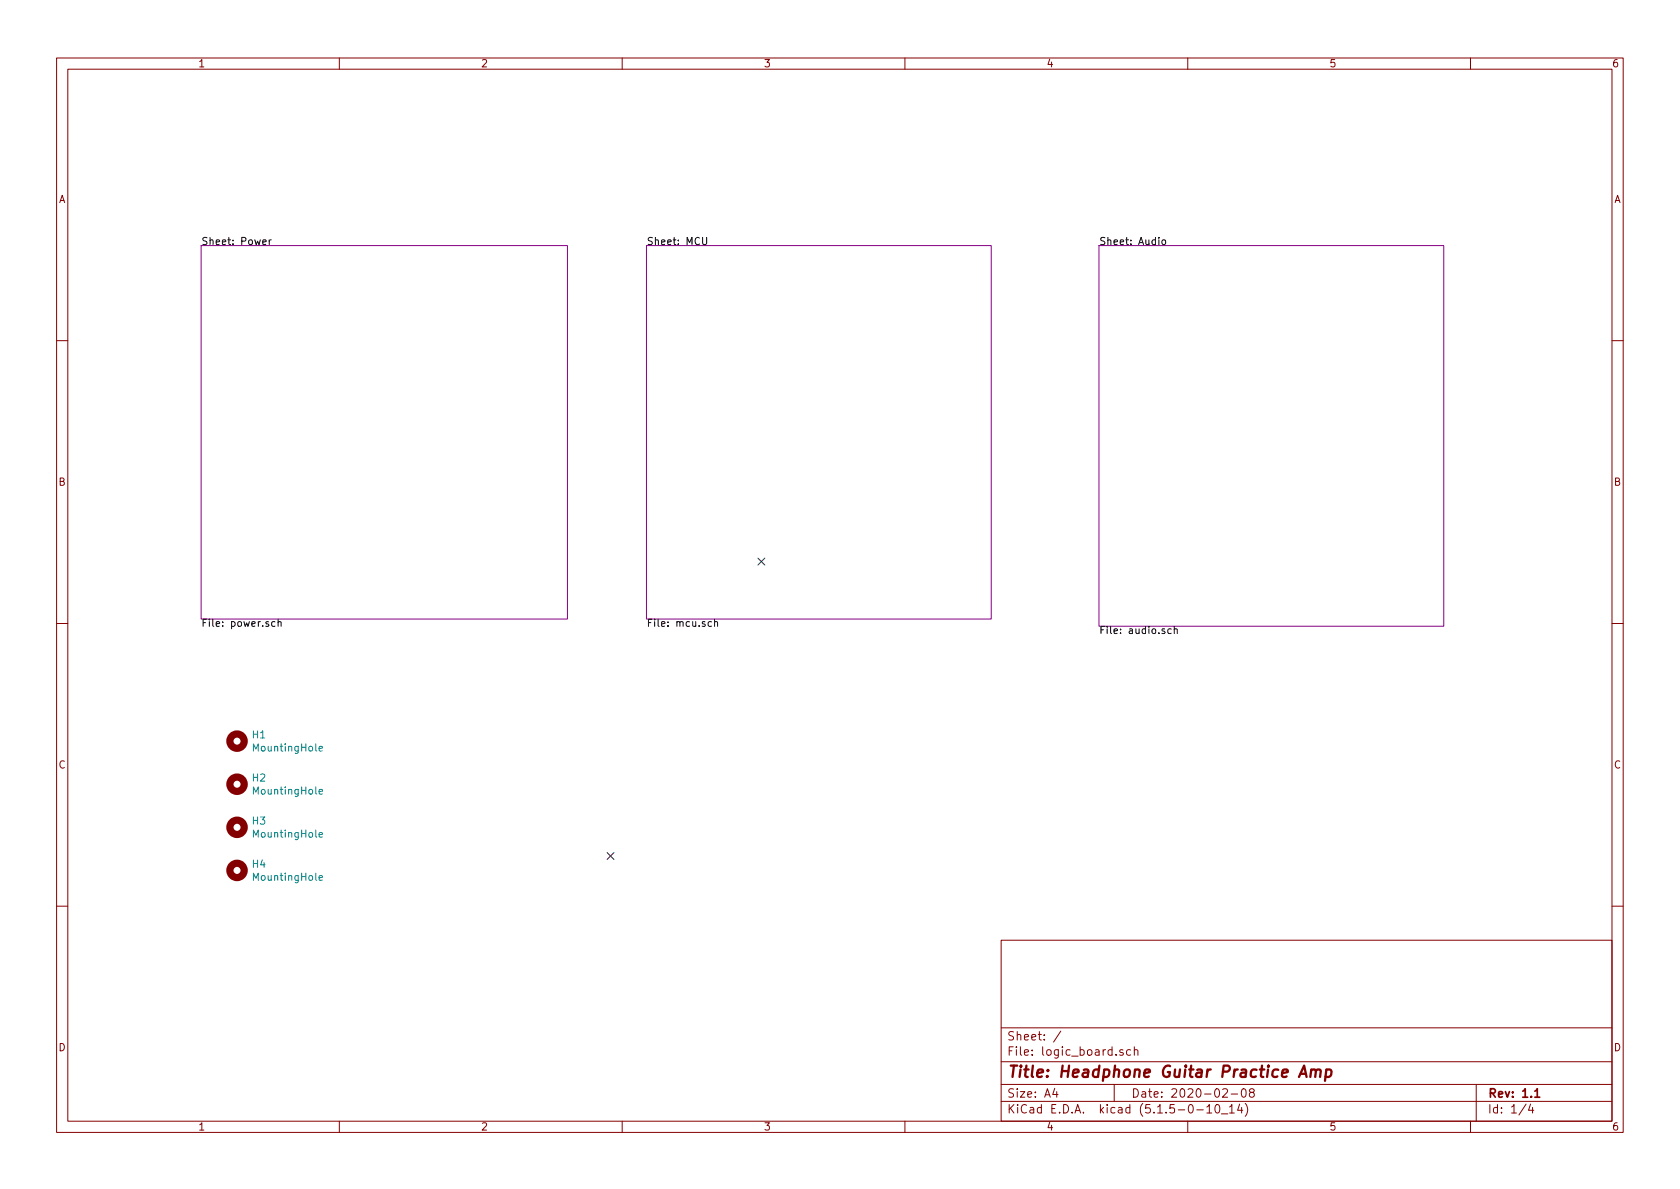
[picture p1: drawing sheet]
<svg xmlns="http://www.w3.org/2000/svg" width="297mm" height="210mm" viewBox="0 0 297 210" stroke-linecap="round" stroke-linejoin="round" font-family="sans-serif">
<g fill="none" stroke="#840000" stroke-width=".18">
<path d="M10 10.3h277v189.9h-277zM12 12.2h273v186.1h-273zM60 10.3v1.9M110 10.3v1.9M160 10.3v1.9M210 10.3v1.9M260 10.3v1.9M10 60.2h2M285 60.2h2M10 110.3h2M285 110.3h2M10 160.2h2"/>
<path d="M177 166.3h108v32h-108zM285 160.2h2M60 198.3v1.9M110 198.3v1.9M160 198.3v1.9M177 194.8h108M177 191.8h108M177 187.8h108M177 181.8h108M186.5 192.5l-.4 1h1M186.8 193v1M187.6 182.3l-1.3 2"/>
<path d="M197 191.8v3M198.6 185.7a.37 .37 0 0 0-.6 .1v.2l.6 .2v.1l-.2 .3-.4-.1M199.9 185.7l-.4-.1-.3 .3 .1 .6 .2 .1 .4-.1M200.6 185.7a.37 .37 0 0 1 .6 .1v.8M200.6 185.1v1.5M210 198.3v1.9M211.6 196.3h1.2M213.4 195.8l.4-.5v1.5M213.4 196.8h.8M215 195.4l.3-.1a.94 .94 0 0 1 0 1.5 .8 .8 0 0 1-.6-.6 .8 .8 0 0 1 .3-.8zM216 197h1.1M216.2 192.7l.2-.2h.4l.2 .5-.9 1h.9"/>
<path d="M217.4 195.8l.4-.5v1.5M217.4 196.8h.8M217.7 193.5h1.1M219.2 195.2l-.4 1.1h.9M219.5 195.8v1M219.6 192.7l.4-.2a.94 .94 0 0 1 0 1.5 .82 .82 0 0 1-.4-1.3zM220.2 195.1a1.71 1.71 0 0 1 0 2.3M221.2 193.2l-.3-.3 .1-.2 .2-.2 .4 .1 .2 .2-.1 .2-.6 .2a.48 .48 0 0 0-.1 .7l.2 .1 .5-.1a.48 .48 0 0 0-.1-.7h-.1M260 198.3v1.9M261 191.8v6.5M269.8 195.2l-1.2 2M270.6 195.2l-.3 1.1h.9"/>
<path d="M271 195.8v1"/>
</g>
<path d="M271.4 193l.4-.5v1.5M271.4 194h.8" fill="none" stroke="#840000" stroke-width=".3"/>
<path d="M229.7 190.4l.9-2 .4 2M229.9 189.9h1M231.8 189.3a.5 .5 0 0 1 .9 .1l-.2 1M231.9 189.1l-.2 1.3M232.7 189.4a.47 .47 0 0 1 .4-.3 .47 .47 0 0 1 .4 .3l-.1 1M234.5 189.2h.8l.1 .3v.6a.66 .66 0 0 1-1 .2M234.5 189.1l-.2 2" fill="none" stroke="#840000" stroke-width=".41"/>
<path d="M35.6 43.4h64.7v66.1h-64.7zM114.3 43.4h61v66.1h-61zM194.3 43.4h61v67.3h-61z" fill="none" stroke="#840084" stroke-width=".18"/>
<g fill="none" stroke="#000" stroke-width=".18">
<path d="M46.5 42.8l.6-.1-.1-.2-.4-.1-.1 .2v.6h.5M47.6 42.4v.9M48 42.4l-.4 .2M124.2 42v1l.3 .3h.2l.2-.3v-1M205.6 42.5l.3-.1 .1 .1v.7l-.3 .1-.3-.3zM48.6 110l-.3-.1-.3 .3 .1 .5h.5M49.2 110.1l.2-.2 .3 .1v.8M49.2 109.5v1.3M125.8 110l-.4-.1-.2 .3 .1 .5h.5M126.3 110.1l.2-.2 .3 .1 .1 .8M126.3 109.5v1.3M207.1 111.2h-.4l-.2 .2 .1 .6h.5"/>
<path d="M207.6 111.3l.2-.1h.3l.1 .8M207.6 110.8v1.2"/>
</g>
<g fill="none" stroke="#840000" stroke-width="1.3">
<circle cx="41.9" cy="131.1" r="1.27"/>
<circle cx="41.9" cy="138.7" r="1.27"/>
<circle cx="41.9" cy="146.3" r="1.27"/>
<circle cx="41.9" cy="153.9" r="1.27"/>
</g>
<path d="M56.4 132.4l.6-.1v-.3h-.4l-.2 .2 .1 .6h.5M56.4 140l.6-.1v-.3h-.4l-.2 .2 .1 .6h.5M56.4 147.6l.6-.1v-.2l-.4-.1-.2 .2 .1 .6h.5M56.4 155.2l.6-.1v-.2l-.4-.1-.2 .2 .1 .6h.5" fill="none" stroke="#008484" stroke-width=".18"/>
<path d="M134 98.7l1.2 1.2M135.2 98.7l-1.2 1.2M107.3 150.8l1.3 1.2M108.6 150.8l-1.3 1.2" fill="none" stroke="#000084" stroke-width=".18"/>
<text font-size="2.8" fill="#840000" x="178" y="190.5">Title: Headphone Guitar Practice Amp</text>
<g font-size="2.1" fill="#840000">
<text x="178" y="184">Sheet: /</text>
<text x="178" y="186.7">File: logic_board.sch</text>
<text x="178" y="196.9">KiCad E.D.A. kicad (5.1.5-0-10_14)</text>
<text x="178" y="194.1">Size: A4</text>
<text x="200" y="194.1">Date: 2020-02-08</text>
<text x="263" y="194.1">Rev: 1.1</text>
<text x="263" y="196.9">Id: 1/4</text>
</g>
<g font-size="1.8" fill="#840000">
<text x="35" y="11.9">1</text>
<text x="85" y="11.9">2</text>
<text x="135" y="11.9">3</text>
<text x="185" y="11.9">4</text>
<text x="235" y="11.9">5</text>
<text x="285" y="11.9">6</text>
<text x="10.4" y="35.9">A</text>
<text x="285.4" y="35.9">A</text>
<text x="10.4" y="85.9">B</text>
<text x="285.4" y="85.9">B</text>
<text x="10.4" y="135.9">C</text>
<text x="285.4" y="135.9">C</text>
<text x="10.4" y="185.9">D</text>
<text x="285.4" y="185.9">D</text>
<text x="35" y="199.9">1</text>
<text x="85" y="199.9">2</text>
<text x="135" y="199.9">3</text>
<text x="185" y="199.9">4</text>
<text x="235" y="199.9">5</text>
<text x="285" y="199.9">6</text>
</g>
<g font-size="1.8">
<text x="35.6" y="43.3">Sheet: Power</text>
<text x="114.3" y="43.3">Sheet: MCU</text>
<text x="194.3" y="43.3">Sheet: Audio</text>
<text x="35.6" y="110.8">File: power.sch</text>
<text x="114.3" y="110.8">File: mcu.sch</text>
<text x="194.3" y="112.1">File: audio.sch</text>
</g>
<g font-size="1.8" fill="#008484">
<text x="44.7" y="130.6">H1</text>
<text x="45" y="132.9">MountingHole</text>
<text x="44.7" y="138.2">H2</text>
<text x="45" y="140.5">MountingHole</text>
<text x="44.7" y="145.8">H3</text>
<text x="45" y="148.1">MountingHole</text>
<text x="44.7" y="153.4">H4</text>
<text x="45" y="155.7">MountingHole</text>
</g>
</svg>
